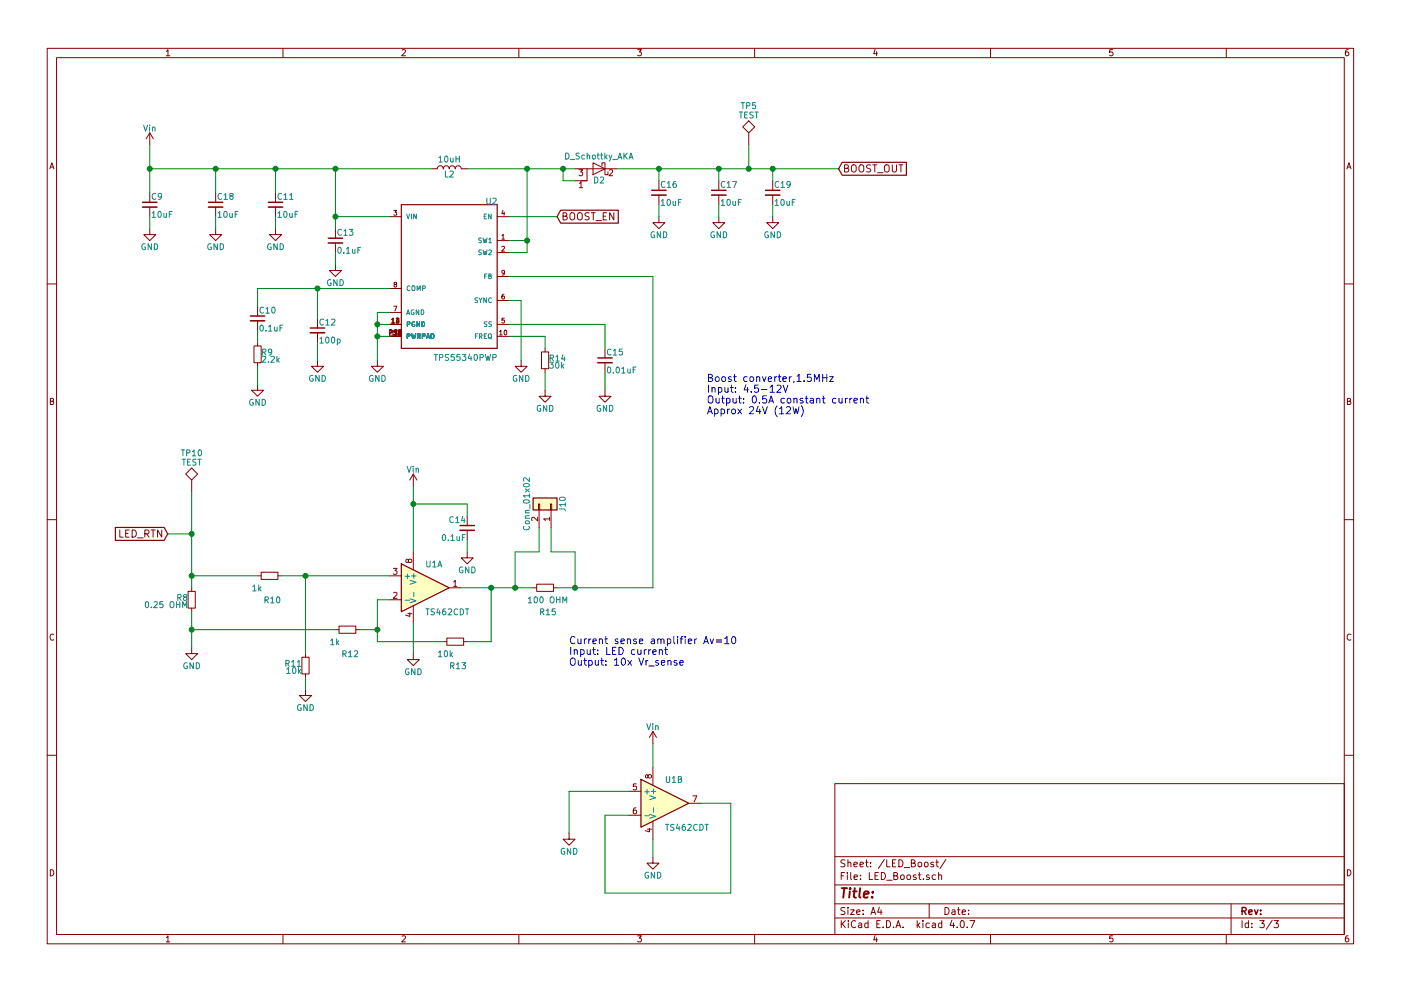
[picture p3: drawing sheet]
EESchema Schematic File Version 2
LIBS:power
LIBS:device
LIBS:switches
LIBS:relays
LIBS:motors
LIBS:transistors
LIBS:conn
LIBS:linear
LIBS:regul
LIBS:74xx
LIBS:cmos4000
LIBS:adc-dac
LIBS:memory
LIBS:xilinx
LIBS:microcontrollers
LIBS:dsp
LIBS:microchip
LIBS:analog_switches
LIBS:motorola
LIBS:texas
LIBS:intel
LIBS:audio
LIBS:interface
LIBS:digital-audio
LIBS:philips
LIBS:display
LIBS:cypress
LIBS:siliconi
LIBS:opto
LIBS:atmel
LIBS:contrib
LIBS:valves
LIBS:CustomComponents
LIBS:TPS55340PWP
LIBS:dk_Addressable-Specialty
LIBS:dk_Alarms-Buzzers-and-Sirens
LIBS:dk_Automotive-Relays
LIBS:dk_Balun
LIBS:dk_Barrel-Audio-Connectors
LIBS:dk_Battery-Holders-Clips-Contacts
LIBS:dk_Clock-Timing-Clock-Generators-PLLs-Frequency-Synthesizers
LIBS:dk_Clock-Timing-Programmable-Timers-and-Oscillators
LIBS:dk_Clock-Timing-Real-Time-Clocks
LIBS:dk_Coaxial-Connectors-RF
LIBS:dk_Current-Transducers
LIBS:dk_Data-Acquisition-ADCs-DACs-Special-Purpose
LIBS:dk_Data-Acquisition-Analog-to-Digital-Converters-ADC
LIBS:dk_Data-Acquisition-Digital-Potentiometers
LIBS:dk_Data-Acquisition-Digital-to-Analog-Converters-DAC
LIBS:dk_Data-Acquisition-Touch-Screen-Controllers
LIBS:dk_DC-DC-Converters
LIBS:dk_Digital-Isolators
LIBS:dk_Diodes-Bridge-Rectifiers
LIBS:dk_Diodes-Rectifiers-Arrays
LIBS:dk_Diodes-Rectifiers-Single
LIBS:dk_Diodes-Zener-Single
LIBS:dk_Display-Modules-LCD-OLED-Graphic
LIBS:dk_Display-Modules-LED-Character-and-Numeric
LIBS:dk_D-Sub-Connectors
LIBS:dk_Embedded-Microcontrollers
LIBS:dk_Encoders
LIBS:dk_Evaluation-Boards-Sensors
LIBS:dk_Ferrite-Beads-and-Chips
LIBS:dk_Fixed-Inductors
LIBS:dk_Fuses
LIBS:dk_Gas-Sensors
LIBS:dk_Humidity-Moisture-Sensors
LIBS:dk_Image-Sensors-Camera
LIBS:dk_Infrared-UV-Visible-Emitters
LIBS:dk_Inrush-Current-Limiters-ICL
LIBS:dk_Interface-Analog-Switches-Multiplexers-Demultiplexers
LIBS:dk_Interface-Analog-Switches-Special-Purpose
LIBS:dk_Interface-Controllers
LIBS:dk_Interface-Drivers-Receivers-Transceivers
LIBS:dk_Interface-I-O-Expanders
LIBS:dk_Interface-Modules
LIBS:dk_Interface-Sensor-and-Detector-Interfaces
LIBS:dk_Interface-Sensor-Capacitive-Touch
LIBS:dk_Interface-Specialized
LIBS:dk_LED-Indication-Discrete
LIBS:dk_LEDs-Circuit-Board-Indicators-Arrays-Light-Bars-Bar-Graphs
LIBS:dk_Linear-Amplifiers-Audio
LIBS:dk_Linear-Amplifiers-Instrumentation-OP-Amps-Buffer-Amps
LIBS:dk_Linear-Comparators
LIBS:dk_Logic-Buffers-Drivers-Receivers-Transceivers
LIBS:dk_Logic-Flip-Flops
LIBS:dk_Logic-Gates-and-Inverters
LIBS:dk_Logic-Multivibrators
LIBS:dk_Logic-Shift-Registers
LIBS:dk_Logic-Signal-Switches-Multiplexers-Decoders
LIBS:dk_Logic-Translators-Level-Shifters
LIBS:dk_Magnetic-Sensors-Compass-Magnetic-Field-Modules
LIBS:dk_Magnetic-Sensors-Linear-Compass-ICs
LIBS:dk_Magnetic-Sensors-Switches-Solid-State
LIBS:dk_Memory
LIBS:dk_Memory-Connectors-PC-Card-Sockets
LIBS:dk_Microphones
LIBS:dk_Modular-Connectors-Jacks
LIBS:dk_Modular-Connectors-Jacks-With-Magnetics
LIBS:dk_Motion-Sensors-Accelerometers
LIBS:dk_Motion-Sensors-IMUs-Inertial-Measurement-Units
LIBS:dk_Motion-Sensors-Tilt-Switches
LIBS:dk_Navigation-Switches-Joystick
LIBS:dk_Optical-Sensors-Ambient-Light-IR-UV-Sensors
LIBS:dk_Optical-Sensors-Photo-Detectors-Remote-Receiver
LIBS:dk_Optical-Sensors-Photodiodes
LIBS:dk_Optical-Sensors-Phototransistors
LIBS:dk_Optical-Sensors-Reflective-Analog-Output
LIBS:dk_Optoisolators-Logic-Output
LIBS:dk_Optoisolators-Transistor-Photovoltaic-Output
LIBS:dk_Optoisolators-Triac-SCR-Output
LIBS:dk_Oscillators
LIBS:dk_PMIC-AC-DC-Converters-Offline-Switchers
LIBS:dk_PMIC-Battery-Chargers
LIBS:dk_PMIC-Battery-Management
LIBS:dk_PMIC-Current-Regulation-Management
LIBS:dk_PMIC-Full-Half-Bridge-Drivers
LIBS:dk_PMIC-Gate-Drivers
LIBS:dk_PMIC-LED-Drivers
LIBS:dk_PMIC-Motor-Drivers-Controllers
LIBS:dk_PMIC-OR-Controllers-Ideal-Diodes
LIBS:dk_PMIC-Power-Distribution-Switches-Load-Drivers
LIBS:dk_PMIC-Power-Management-Specialized
LIBS:dk_PMIC-RMS-to-DC-Converters
LIBS:dk_PMIC-Supervisors
LIBS:dk_PMIC-Thermal-Management
LIBS:dk_PMIC-V-F-and-F-V-Converters
LIBS:dk_PMIC-Voltage-Reference
LIBS:dk_PMIC-Voltage-Regulators-DC-DC-Switching-Controllers
LIBS:dk_PMIC-Voltage-Regulators-DC-DC-Switching-Regulators
LIBS:dk_PMIC-Voltage-Regulators-Linear
LIBS:dk_PMIC-Voltage-Regulators-Special-Purpose
LIBS:dk_Power-Relays-Over-2-Amps
LIBS:dk_Pressure-Sensors-Transducers
LIBS:dk_Programmable-Oscillators
LIBS:dk_Pushbutton-Switches
LIBS:dk_Rectangular-Connectors-Headers-Male-Pins
LIBS:dk_Reed-Relays
LIBS:dk_Resistor-Networks-Arrays
LIBS:dk_RF-Amplifiers
LIBS:dk_RF-Antennas
LIBS:dk_RF-Demodulators
LIBS:dk_RF-Detectors
LIBS:dk_RF-Evaluation-and-Development-Kits-Boards
LIBS:dk_RFID-RF-Access-Monitoring-ICs
LIBS:dk_RF-Receivers
LIBS:dk_RF-Switches
LIBS:dk_RF-Transceiver-ICs
LIBS:dk_RF-Transceiver-Modules
LIBS:dk_RF-Transmitters
LIBS:dk_Rotary-Potentiometers-Rheostats
LIBS:dk_Sensors-Transducers_Accessories
LIBS:dk_Signal-Relays-Up-to-2-Amps
LIBS:dk_Slide-Switches
LIBS:dk_Solid-State-Relays
LIBS:dk_Specialized-ICs
LIBS:dk_Specialized-Sensors
LIBS:dk_Surge-Suppression-ICs
LIBS:dk_Tactile-Switches
LIBS:dk_Temperature-Sensors-Analog-and-Digital-Output
LIBS:dk_Thermal-Cutoffs-Thermal-Fuses
LIBS:dk_Thyristors-DIACs-SIDACs
LIBS:dk_Thyristors-SCRs
LIBS:dk_Thyristors-TRIACs
LIBS:dk_Toggle-Switches
LIBS:dk_Transistors-Bipolar-BJT-Arrays
LIBS:dk_Transistors-Bipolar-BJT-RF
LIBS:dk_Transistors-Bipolar-BJT-Single
LIBS:dk_Transistors-Bipolar-BJT-Single-Pre-Biased
LIBS:dk_Transistors-FETs-MOSFETs-Arrays
LIBS:dk_Transistors-FETs-MOSFETs-RF
LIBS:dk_Transistors-FETs-MOSFETs-Single
LIBS:dk_Transistors-JFETs
LIBS:dk_Trimmer-Potentiometers
LIBS:dk_TVS-Diodes
LIBS:dk_TVS-Mixed-Technology
LIBS:dk_USB-DVI-HDMI-Connectors
LIBS:POWER_PCB-cache
EELAYER 25 0
EELAYER END
$Descr A4 11693 8268
encoding utf-8
Sheet 3 3
Title ""
Date ""
Rev ""
Comp ""
Comment1 ""
Comment2 ""
Comment3 ""
Comment4 ""
$EndDescr
$Comp
L TPS55340PWP U?
U 1 1
P 3750 2300
AR Path="/5C718AEA" Ref="U?"  Part="1" 
AR Path="/5C5A3691/5C718AEA" Ref="U?"  Part="1" 
AR Path="/5C71868B/5C718AEA" Ref="U2"  Part="1" 
F 0 "U2" H 3348 2903 50  0000 L BNN
F 1 "TPS55340PWP" H 3348 1597 50  0000 L BNN
F 2 "CustomFootprints:SOP65P640X120-15N_HAND_SOLDERING" H 3750 2300 50  0001 L BNN
F 3 "TPS55340PWP" H 3750 2300 50  0001 L BNN
F 4 "HTSSOP-14 Texas Instruments" H 3750 2300 50  0001 L BNN "Field4"
F 5 "Unavailable" H 3750 2300 50  0001 L BNN "Field5"
F 6 "Integrated, 5-A 40-V Wide Input ange Boost/SEPIC/Flyback DC-DC egulator 14-HTSSOP -40 to 150" H 3750 2300 50  0001 L BNN "Field6"
F 7 "Texas Instruments" H 3750 2300 50  0001 L BNN "Field7"
F 8 "None" H 3750 2300 50  0001 L BNN "Field8"
	1    3750 2300
	-1   0    0    -1  
$EndComp
$Comp
L C_Small C13
U 1 1
P 2800 2000
F 0 "C13" H 2810 2070 50  0000 L CNN
F 1 "0.1uF" H 2810 1920 50  0000 L CNN
F 2 "Capacitors_SMD:C_0603_HandSoldering" H 2800 2000 50  0001 C CNN
F 3 "" H 2800 2000 50  0001 C CNN
	1    2800 2000
	1    0    0    -1  
$EndComp
$Comp
L R_Small R14
U 1 1
P 4550 3000
F 0 "R14" H 4580 3020 50  0000 L CNN
F 1 "30k" H 4580 2960 50  0000 L CNN
F 2 "Resistors_SMD:R_0603_HandSoldering" H 4550 3000 50  0001 C CNN
F 3 "" H 4550 3000 50  0001 C CNN
	1    4550 3000
	1    0    0    -1  
$EndComp
$Comp
L R_Small R9
U 1 1
P 2150 2950
F 0 "R9" H 2180 2970 50  0000 L CNN
F 1 "2.2k" H 2180 2910 50  0000 L CNN
F 2 "Resistors_SMD:R_0603_HandSoldering" H 2150 2950 50  0001 C CNN
F 3 "" H 2150 2950 50  0001 C CNN
	1    2150 2950
	1    0    0    -1  
$EndComp
$Comp
L GND #PWR015
U 1 1
P 2150 3200
F 0 "#PWR015" H 2150 2950 50  0001 C CNN
F 1 "GND" H 2150 3050 50  0000 C CNN
F 2 "" H 2150 3200 50  0001 C CNN
F 3 "" H 2150 3200 50  0001 C CNN
	1    2150 3200
	1    0    0    -1  
$EndComp
$Comp
L GND #PWR016
U 1 1
P 2650 3000
F 0 "#PWR016" H 2650 2750 50  0001 C CNN
F 1 "GND" H 2650 2850 50  0000 C CNN
F 2 "" H 2650 3000 50  0001 C CNN
F 3 "" H 2650 3000 50  0001 C CNN
	1    2650 3000
	1    0    0    -1  
$EndComp
$Comp
L GND #PWR017
U 1 1
P 3150 3000
F 0 "#PWR017" H 3150 2750 50  0001 C CNN
F 1 "GND" H 3150 2850 50  0000 C CNN
F 2 "" H 3150 3000 50  0001 C CNN
F 3 "" H 3150 3000 50  0001 C CNN
	1    3150 3000
	1    0    0    -1  
$EndComp
$Comp
L GND #PWR018
U 1 1
P 2800 2200
F 0 "#PWR018" H 2800 1950 50  0001 C CNN
F 1 "GND" H 2800 2050 50  0000 C CNN
F 2 "" H 2800 2200 50  0001 C CNN
F 3 "" H 2800 2200 50  0001 C CNN
	1    2800 2200
	1    0    0    -1  
$EndComp
$Comp
L GND #PWR019
U 1 1
P 4350 3000
F 0 "#PWR019" H 4350 2750 50  0001 C CNN
F 1 "GND" H 4350 2850 50  0000 C CNN
F 2 "" H 4350 3000 50  0001 C CNN
F 3 "" H 4350 3000 50  0001 C CNN
	1    4350 3000
	1    0    0    -1  
$EndComp
$Comp
L GND #PWR020
U 1 1
P 4550 3250
F 0 "#PWR020" H 4550 3000 50  0001 C CNN
F 1 "GND" H 4550 3100 50  0000 C CNN
F 2 "" H 4550 3250 50  0001 C CNN
F 3 "" H 4550 3250 50  0001 C CNN
	1    4550 3250
	1    0    0    -1  
$EndComp
$Comp
L GND #PWR021
U 1 1
P 5050 3250
F 0 "#PWR021" H 5050 3000 50  0001 C CNN
F 1 "GND" H 5050 3100 50  0000 C CNN
F 2 "" H 5050 3250 50  0001 C CNN
F 3 "" H 5050 3250 50  0001 C CNN
	1    5050 3250
	1    0    0    -1  
$EndComp
$Comp
L L L2
U 1 1
P 3750 1400
F 0 "L2" V 3700 1400 50  0000 C CNN
F 1 "10uH" V 3825 1400 50  0000 C CNN
F 2 "Inductors_SMD:L_Vishay_IHLP-2525" H 3750 1400 50  0001 C CNN
F 3 "" H 3750 1400 50  0001 C CNN
F 4 "SRR1280-100M" V 3750 1400 60  0001 C CNN "P/N"
	1    3750 1400
	0    -1   -1   0   
$EndComp
$Comp
L D_Schottky_AKA D2
U 1 1
P 5000 1400
F 0 "D2" H 5000 1500 50  0000 C CNN
F 1 "D_Schottky_AKA" H 5000 1300 50  0000 C CNN
F 2 "PowerDI5:Diodes_Incorporated_POWERDI_5" H 5000 1400 50  0001 C CNN
F 3 "" H 5000 1400 50  0001 C CNN
	1    5000 1400
	-1   0    0    1   
$EndComp
$Comp
L GND #PWR022
U 1 1
P 2300 1900
F 0 "#PWR022" H 2300 1650 50  0001 C CNN
F 1 "GND" H 2300 1750 50  0000 C CNN
F 2 "" H 2300 1900 50  0001 C CNN
F 3 "" H 2300 1900 50  0001 C CNN
	1    2300 1900
	1    0    0    -1  
$EndComp
$Comp
L C_Small C9
U 1 1
P 1250 1700
F 0 "C9" H 1260 1770 50  0000 L CNN
F 1 "10uF" H 1260 1620 50  0000 L CNN
F 2 "Capacitors_SMD:C_0805_HandSoldering" H 1250 1700 50  0001 C CNN
F 3 "" H 1250 1700 50  0001 C CNN
	1    1250 1700
	1    0    0    -1  
$EndComp
$Comp
L GND #PWR023
U 1 1
P 1250 1900
F 0 "#PWR023" H 1250 1650 50  0001 C CNN
F 1 "GND" H 1250 1750 50  0000 C CNN
F 2 "" H 1250 1900 50  0001 C CNN
F 3 "" H 1250 1900 50  0001 C CNN
	1    1250 1900
	1    0    0    -1  
$EndComp
$Comp
L GND #PWR024
U 1 1
P 6000 1800
F 0 "#PWR024" H 6000 1550 50  0001 C CNN
F 1 "GND" H 6000 1650 50  0000 C CNN
F 2 "" H 6000 1800 50  0001 C CNN
F 3 "" H 6000 1800 50  0001 C CNN
	1    6000 1800
	1    0    0    -1  
$EndComp
$Comp
L GND #PWR025
U 1 1
P 5500 1800
F 0 "#PWR025" H 5500 1550 50  0001 C CNN
F 1 "GND" H 5500 1650 50  0000 C CNN
F 2 "" H 5500 1800 50  0001 C CNN
F 3 "" H 5500 1800 50  0001 C CNN
	1    5500 1800
	1    0    0    -1  
$EndComp
$Comp
L TEST TP5
U 1 1
P 6250 1200
F 0 "TP5" H 6250 1500 50  0000 C BNN
F 1 "TEST" H 6250 1450 50  0000 C CNN
F 2 "Measurement_Points:Measurement_Point_Round-SMD-Pad_Small" H 6250 1200 50  0001 C CNN
F 3 "" H 6250 1200 50  0001 C CNN
	1    6250 1200
	1    0    0    -1  
$EndComp
Text GLabel 4650 1800 2    60   Input ~ 0
BOOST_EN
$Comp
L C_Small C11
U 1 1
P 2300 1700
F 0 "C11" H 2310 1770 50  0000 L CNN
F 1 "10uF" H 2310 1620 50  0000 L CNN
F 2 "Capacitors_SMD:C_0805_HandSoldering" H 2300 1700 50  0001 C CNN
F 3 "" H 2300 1700 50  0001 C CNN
	1    2300 1700
	1    0    0    -1  
$EndComp
$Comp
L C_Small C16
U 1 1
P 5500 1600
F 0 "C16" H 5510 1670 50  0000 L CNN
F 1 "10uF" H 5510 1520 50  0000 L CNN
F 2 "Capacitors_SMD:C_0805_HandSoldering" H 5500 1600 50  0001 C CNN
F 3 "" H 5500 1600 50  0001 C CNN
	1    5500 1600
	1    0    0    -1  
$EndComp
$Comp
L C_Small C17
U 1 1
P 6000 1600
F 0 "C17" H 6010 1670 50  0000 L CNN
F 1 "10uF" H 6010 1520 50  0000 L CNN
F 2 "Capacitors_SMD:C_0805_HandSoldering" H 6000 1600 50  0001 C CNN
F 3 "" H 6000 1600 50  0001 C CNN
	1    6000 1600
	1    0    0    -1  
$EndComp
$Comp
L C_Small C15
U 1 1
P 5050 3000
F 0 "C15" H 5060 3070 50  0000 L CNN
F 1 "0.01uF" H 5060 2920 50  0000 L CNN
F 2 "Capacitors_SMD:C_0603_HandSoldering" H 5050 3000 50  0001 C CNN
F 3 "" H 5050 3000 50  0001 C CNN
	1    5050 3000
	1    0    0    -1  
$EndComp
$Comp
L C_Small C10
U 1 1
P 2150 2650
F 0 "C10" H 2160 2720 50  0000 L CNN
F 1 "0.1uF" H 2160 2570 50  0000 L CNN
F 2 "Capacitors_SMD:C_0603_HandSoldering" H 2150 2650 50  0001 C CNN
F 3 "" H 2150 2650 50  0001 C CNN
	1    2150 2650
	1    0    0    -1  
$EndComp
$Comp
L C_Small C12
U 1 1
P 2650 2750
F 0 "C12" H 2660 2820 50  0000 L CNN
F 1 "100p" H 2660 2670 50  0000 L CNN
F 2 "Capacitors_SMD:C_0603_HandSoldering" H 2650 2750 50  0001 C CNN
F 3 "" H 2650 2750 50  0001 C CNN
	1    2650 2750
	1    0    0    -1  
$EndComp
Connection ~ 1250 1400
Wire Wire Line
	2300 1600 2300 1400
Connection ~ 2300 1400
Wire Wire Line
	1250 1900 1250 1800
Wire Wire Line
	2300 1900 2300 1800
Wire Wire Line
	3250 1800 2800 1800
Wire Wire Line
	2800 1400 2800 1900
Connection ~ 2800 1400
Connection ~ 2800 1800
Wire Wire Line
	2800 2200 2800 2100
Wire Wire Line
	3250 2400 2150 2400
Wire Wire Line
	2150 2400 2150 2550
Wire Wire Line
	2650 2650 2650 2400
Connection ~ 2650 2400
Wire Wire Line
	2150 2750 2150 2850
Wire Wire Line
	2150 3050 2150 3200
Wire Wire Line
	2650 3000 2650 2850
Wire Wire Line
	3150 2600 3150 3000
Wire Wire Line
	3150 2600 3250 2600
Wire Wire Line
	3250 2800 3150 2800
Connection ~ 3150 2800
Wire Wire Line
	3250 2700 3150 2700
Connection ~ 3150 2700
Wire Wire Line
	4350 3000 4350 2500
Wire Wire Line
	4350 2500 4250 2500
Wire Wire Line
	4250 2700 5050 2700
Wire Wire Line
	5050 2700 5050 2900
Wire Wire Line
	4250 2800 4550 2800
Wire Wire Line
	4550 2800 4550 2900
Wire Wire Line
	4550 3100 4550 3250
Wire Wire Line
	5050 3100 5050 3250
Wire Wire Line
	3900 1400 4800 1400
Wire Wire Line
	4800 1500 4700 1500
Wire Wire Line
	4700 1500 4700 1400
Connection ~ 4700 1400
Wire Wire Line
	4250 2100 4400 2100
Wire Wire Line
	4400 2100 4400 1400
Connection ~ 4400 1400
Wire Wire Line
	4250 2000 4400 2000
Connection ~ 4400 2000
Wire Wire Line
	5150 1400 7000 1400
Wire Wire Line
	5500 1500 5500 1400
Connection ~ 5500 1400
Wire Wire Line
	6000 1500 6000 1400
Connection ~ 6000 1400
Wire Wire Line
	5500 1800 5500 1700
Wire Wire Line
	6000 1800 6000 1700
Wire Wire Line
	6250 1200 6250 1400
Connection ~ 6250 1400
Wire Wire Line
	4650 1800 4250 1800
Wire Wire Line
	4250 2300 5450 2300
Wire Wire Line
	1250 1400 3600 1400
$Comp
L Vin #PWR026
U 1 1
P 1250 1200
F 0 "#PWR026" H 1250 1050 50  0001 C CNN
F 1 "Vin" H 1250 1340 50  0000 C CNN
F 2 "" H 1250 1200 50  0001 C CNN
F 3 "" H 1250 1200 50  0001 C CNN
	1    1250 1200
	1    0    0    -1  
$EndComp
Wire Wire Line
	1250 1200 1250 1600
Wire Wire Line
	5450 2300 5450 4900
Text Notes 5900 3450 0    60   ~ 0
Boost converter,1.5MHz\nInput: 4.5-12V\nOutput: 0.5A constant current\nApprox 24V (12W)
$Comp
L R_Small R8
U 1 1
P 1600 5000
F 0 "R8" H 1630 5020 50  0000 L CNN
F 1 "0.25 OHM" H 1630 4960 50  0000 L CNN
F 2 "Resistors_SMD:R_1206_HandSoldering" H 1600 5000 50  0001 C CNN
F 3 "" H 1600 5000 50  0001 C CNN
F 4 "PT1206FR-070R25L" H 1600 5000 60  0001 C CNN "P/N"
	1    1600 5000
	-1   0    0    -1  
$EndComp
$Comp
L TS462CDT U1
U 1 1
P 3550 4900
F 0 "U1" H 3550 5100 50  0000 L CNN
F 1 "TS462CDT" H 3550 4700 50  0000 L CNN
F 2 "digikey-footprints:SOIC-8_W3.9mm" H 3550 4900 50  0001 C CNN
F 3 "" H 3550 4900 50  0001 C CNN
	1    3550 4900
	1    0    0    -1  
$EndComp
$Comp
L R_Small R15
U 1 1
P 4550 4900
F 0 "R15" V 4750 4850 50  0000 L CNN
F 1 "100 OHM" V 4650 4750 50  0000 L CNN
F 2 "Resistors_SMD:R_0603_HandSoldering" H 4550 4900 50  0001 C CNN
F 3 "" H 4550 4900 50  0001 C CNN
	1    4550 4900
	0    1    1    0   
$EndComp
$Comp
L R_Small R13
U 1 1
P 3800 5350
F 0 "R13" V 4000 5300 50  0000 L CNN
F 1 "10k" V 3900 5200 50  0000 L CNN
F 2 "Resistors_SMD:R_0603_HandSoldering" H 3800 5350 50  0001 C CNN
F 3 "" H 3800 5350 50  0001 C CNN
	1    3800 5350
	0    1    1    0   
$EndComp
$Comp
L R_Small R11
U 1 1
P 2550 5550
F 0 "R11" H 2580 5570 50  0000 L CNN
F 1 "10k" H 2580 5510 50  0000 L CNN
F 2 "Resistors_SMD:R_0603_HandSoldering" H 2550 5550 50  0001 C CNN
F 3 "" H 2550 5550 50  0001 C CNN
	1    2550 5550
	-1   0    0    -1  
$EndComp
$Comp
L R_Small R10
U 1 1
P 2250 4800
F 0 "R10" V 2450 4750 50  0000 L CNN
F 1 "1k" V 2350 4650 50  0000 L CNN
F 2 "Resistors_SMD:R_0603_HandSoldering" H 2250 4800 50  0001 C CNN
F 3 "" H 2250 4800 50  0001 C CNN
	1    2250 4800
	0    1    1    0   
$EndComp
$Comp
L GND #PWR027
U 1 1
P 3900 4600
F 0 "#PWR027" H 3900 4350 50  0001 C CNN
F 1 "GND" H 3900 4450 50  0000 C CNN
F 2 "" H 3900 4600 50  0001 C CNN
F 3 "" H 3900 4600 50  0001 C CNN
	1    3900 4600
	-1   0    0    -1  
$EndComp
$Comp
L GND #PWR028
U 1 1
P 3450 5450
F 0 "#PWR028" H 3450 5200 50  0001 C CNN
F 1 "GND" H 3450 5300 50  0000 C CNN
F 2 "" H 3450 5450 50  0001 C CNN
F 3 "" H 3450 5450 50  0001 C CNN
	1    3450 5450
	-1   0    0    -1  
$EndComp
$Comp
L GND #PWR029
U 1 1
P 2550 5750
F 0 "#PWR029" H 2550 5500 50  0001 C CNN
F 1 "GND" H 2550 5600 50  0000 C CNN
F 2 "" H 2550 5750 50  0001 C CNN
F 3 "" H 2550 5750 50  0001 C CNN
	1    2550 5750
	-1   0    0    -1  
$EndComp
$Comp
L GND #PWR030
U 1 1
P 1600 5400
F 0 "#PWR030" H 1600 5150 50  0001 C CNN
F 1 "GND" H 1600 5250 50  0000 C CNN
F 2 "" H 1600 5400 50  0001 C CNN
F 3 "" H 1600 5400 50  0001 C CNN
	1    1600 5400
	-1   0    0    -1  
$EndComp
$Comp
L R_Small R12
U 1 1
P 2900 5250
F 0 "R12" V 3100 5200 50  0000 L CNN
F 1 "1k" V 3000 5100 50  0000 L CNN
F 2 "Resistors_SMD:R_0603_HandSoldering" H 2900 5250 50  0001 C CNN
F 3 "" H 2900 5250 50  0001 C CNN
	1    2900 5250
	0    1    1    0   
$EndComp
$Comp
L C_Small C14
U 1 1
P 3900 4400
F 0 "C14" H 3910 4470 50  0000 L CNN
F 1 "0.1uF" H 3910 4320 50  0000 L CNN
F 2 "Capacitors_SMD:C_0603_HandSoldering" H 3900 4400 50  0001 C CNN
F 3 "" H 3900 4400 50  0001 C CNN
	1    3900 4400
	-1   0    0    -1  
$EndComp
Wire Wire Line
	1600 5400 1600 5100
Wire Wire Line
	2550 5750 2550 5650
Wire Wire Line
	3250 4800 2350 4800
Wire Wire Line
	2150 4800 1600 4800
Wire Wire Line
	1600 4100 1600 4900
Wire Wire Line
	2550 5450 2550 4800
Connection ~ 2550 4800
Wire Wire Line
	3450 5200 3450 5450
Wire Wire Line
	3700 5350 3150 5350
Wire Wire Line
	3150 5350 3150 5000
Wire Wire Line
	3150 5000 3250 5000
Wire Wire Line
	3000 5250 3150 5250
Connection ~ 3150 5250
Wire Wire Line
	2800 5250 1600 5250
Connection ~ 1600 5250
Connection ~ 1600 4800
Wire Wire Line
	3900 4600 3900 4500
Wire Wire Line
	3900 4300 3900 4200
Wire Wire Line
	3900 4200 3450 4200
Wire Wire Line
	3450 4050 3450 4600
Wire Wire Line
	4450 4900 3850 4900
Wire Wire Line
	4300 4600 4300 4900
Connection ~ 4300 4900
Wire Wire Line
	5450 4900 4650 4900
Connection ~ 3450 4200
Wire Wire Line
	3900 5350 4100 5350
Wire Wire Line
	4100 5350 4100 4900
Connection ~ 4100 4900
Text GLabel 1400 4450 0    60   Input ~ 0
LED_RTN
Wire Wire Line
	1400 4450 1600 4450
Text Notes 4750 5550 0    60   ~ 0
Current sense amplifier Av=10\nInput: LED current\nOutput: 10x Vr_sense
$Comp
L GND #PWR031
U 1 1
P 5450 7150
F 0 "#PWR031" H 5450 6900 50  0001 C CNN
F 1 "GND" H 5450 7000 50  0000 C CNN
F 2 "" H 5450 7150 50  0001 C CNN
F 3 "" H 5450 7150 50  0001 C CNN
	1    5450 7150
	1    0    0    -1  
$EndComp
$Comp
L GND #PWR032
U 1 1
P 4750 6950
F 0 "#PWR032" H 4750 6700 50  0001 C CNN
F 1 "GND" H 4750 6800 50  0000 C CNN
F 2 "" H 4750 6950 50  0001 C CNN
F 3 "" H 4750 6950 50  0001 C CNN
	1    4750 6950
	1    0    0    -1  
$EndComp
$Comp
L TS462CDT U1
U 2 1
P 5550 6700
F 0 "U1" H 5550 6900 50  0000 L CNN
F 1 "TS462CDT" H 5550 6500 50  0000 L CNN
F 2 "digikey-footprints:SOIC-8_W3.9mm" H 5550 6700 50  0001 C CNN
F 3 "" H 5550 6700 50  0001 C CNN
	2    5550 6700
	1    0    0    -1  
$EndComp
Wire Wire Line
	5850 6700 6100 6700
Wire Wire Line
	6100 6700 6100 7450
Wire Wire Line
	6100 7450 5050 7450
Wire Wire Line
	5050 7450 5050 6800
Wire Wire Line
	5050 6800 5250 6800
Wire Wire Line
	5250 6600 4750 6600
Wire Wire Line
	4750 6600 4750 6950
Wire Wire Line
	5450 7000 5450 7150
Wire Wire Line
	5450 6200 5450 6400
Text GLabel 7000 1400 2    60   Input ~ 0
BOOST_OUT
$Comp
L Vin #PWR033
U 1 1
P 3450 4050
F 0 "#PWR033" H 3450 3900 50  0001 C CNN
F 1 "Vin" H 3450 4190 50  0000 C CNN
F 2 "" H 3450 4050 50  0001 C CNN
F 3 "" H 3450 4050 50  0001 C CNN
	1    3450 4050
	1    0    0    -1  
$EndComp
$Comp
L Vin #PWR034
U 1 1
P 5450 6200
F 0 "#PWR034" H 5450 6050 50  0001 C CNN
F 1 "Vin" H 5450 6340 50  0000 C CNN
F 2 "" H 5450 6200 50  0001 C CNN
F 3 "" H 5450 6200 50  0001 C CNN
	1    5450 6200
	1    0    0    -1  
$EndComp
$Comp
L TEST TP10
U 1 1
P 1600 4100
F 0 "TP10" H 1600 4400 50  0000 C BNN
F 1 "TEST" H 1600 4350 50  0000 C CNN
F 2 "Measurement_Points:Measurement_Point_Round-SMD-Pad_Small" H 1600 4100 50  0001 C CNN
F 3 "" H 1600 4100 50  0001 C CNN
	1    1600 4100
	1    0    0    -1  
$EndComp
Connection ~ 1600 4450
$Comp
L GND #PWR035
U 1 1
P 1800 1900
F 0 "#PWR035" H 1800 1650 50  0001 C CNN
F 1 "GND" H 1800 1750 50  0000 C CNN
F 2 "" H 1800 1900 50  0001 C CNN
F 3 "" H 1800 1900 50  0001 C CNN
	1    1800 1900
	1    0    0    -1  
$EndComp
$Comp
L C_Small C18
U 1 1
P 1800 1700
F 0 "C18" H 1810 1770 50  0000 L CNN
F 1 "10uF" H 1810 1620 50  0000 L CNN
F 2 "Capacitors_SMD:C_0805_HandSoldering" H 1800 1700 50  0001 C CNN
F 3 "" H 1800 1700 50  0001 C CNN
	1    1800 1700
	1    0    0    -1  
$EndComp
Wire Wire Line
	1800 1900 1800 1800
Wire Wire Line
	1800 1600 1800 1400
Connection ~ 1800 1400
$Comp
L GND #PWR036
U 1 1
P 6450 1800
F 0 "#PWR036" H 6450 1550 50  0001 C CNN
F 1 "GND" H 6450 1650 50  0000 C CNN
F 2 "" H 6450 1800 50  0001 C CNN
F 3 "" H 6450 1800 50  0001 C CNN
	1    6450 1800
	1    0    0    -1  
$EndComp
$Comp
L C_Small C19
U 1 1
P 6450 1600
F 0 "C19" H 6460 1670 50  0000 L CNN
F 1 "10uF" H 6460 1520 50  0000 L CNN
F 2 "Capacitors_SMD:C_0805_HandSoldering" H 6450 1600 50  0001 C CNN
F 3 "" H 6450 1600 50  0001 C CNN
	1    6450 1600
	1    0    0    -1  
$EndComp
Wire Wire Line
	6450 1800 6450 1700
Wire Wire Line
	6450 1500 6450 1400
Connection ~ 6450 1400
$Comp
L Conn_01x02 J10
U 1 1
P 4600 4200
F 0 "J10" H 4600 4300 50  0000 C CNN
F 1 "Conn_01x02" H 4600 4000 50  0000 C CNN
F 2 "Pin_Headers:Pin_Header_Straight_1x02_Pitch2.54mm" H 4600 4200 50  0001 C CNN
F 3 "" H 4600 4200 50  0001 C CNN
	1    4600 4200
	0    1    -1   0   
$EndComp
Wire Wire Line
	4300 4600 4500 4600
Wire Wire Line
	4500 4600 4500 4400
Wire Wire Line
	4600 4400 4600 4600
Wire Wire Line
	4600 4600 4800 4600
Wire Wire Line
	4800 4600 4800 4900
Connection ~ 4800 4900
$EndSCHEMATC
